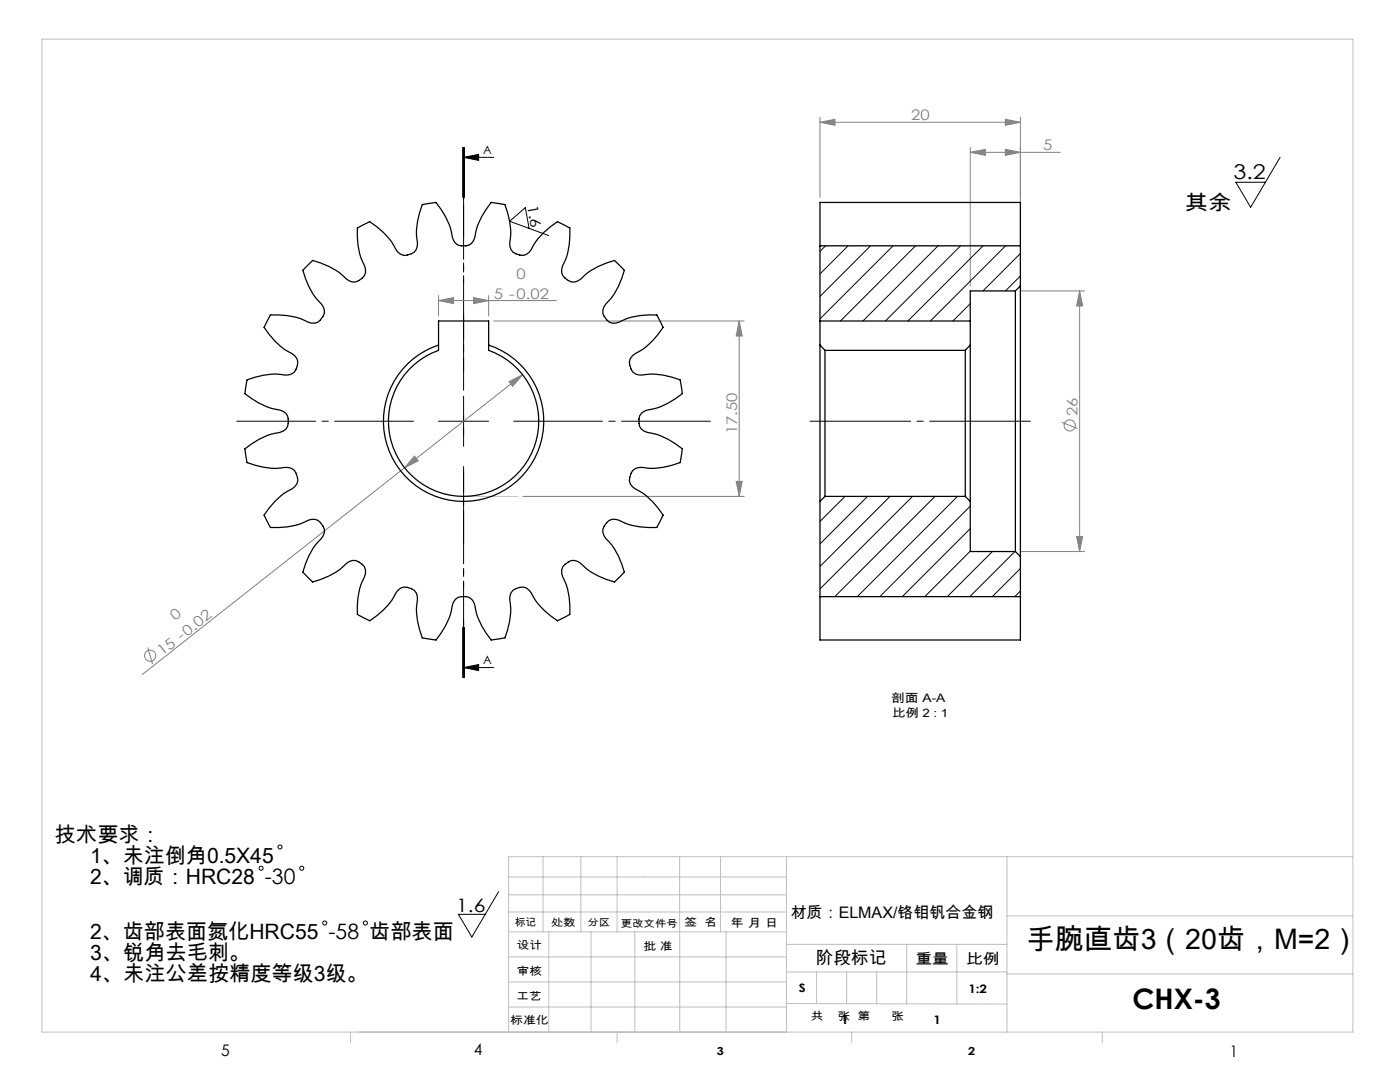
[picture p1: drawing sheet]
<svg xmlns="http://www.w3.org/2000/svg" width="279mm" height="216mm" viewBox="0 0 279 216" stroke-linecap="round" stroke-linejoin="round" font-family="sans-serif">
<g fill="none" stroke="#808080" stroke-width=".2">
<path d="M163.6 24.4l3-.6v1.2zM163.6 23.4v16M163.6 24.4h40M193.6 30.4l3-.6v1.2zM193.6 29.4v27.7M193.6 30.4h18M200.6 23.8l3 .6-3 .6zM200.6 29.8l3 .6-3 .6zM203.6 23.4v40.1M87.5 60l3-.6v1.2zM87.5 59v4.1M87.5 60h23.5"/>
<path d="M94.5 59.4l3 .6-3 .6zM97.5 59v4.1M203.6 58.1h12.9M215.5 58.1v52M215.5 58.1l.6 3h-1.2zM98.5 64.1h50M101.6 76.2l2.7-1.4-2 2.3zM104.3 74.8l-23.6 18.5M147.5 64.1v35M147.5 64.1l.6 3h-1.2zM80.7 93.3l-52.3 41.3M82.7 91l.8 1-2.8 1.3z"/>
<path d="M104.4 99.1h44.1M146.9 96.1h1.2l-.6 3zM211.9 84.3l3.2 1.2M203.6 110.1h12.9M214.9 107.1h1.2l-.6 3zM29.5 129.2l.9 3.3"/>
<circle cx="213.5" cy="84.9" r="1.11"/>
<circle cx="30" cy="130.8" r="1.11"/>
</g>
<g fill="none" stroke="#000" stroke-width=".2">
<path d="M92.3 29.4v10zM92.5 31.4h6M92.5 31.4l3-.6v1.2zM92.5 29.4v10M92.7 29.4v10M255.5 31.4l-5.9 10-3-5h5.9M105.6 45.6l-.8-4.2-3.1 2.8 7.8 2.8M92.5 79.1v10M87.5 84.1h10M92.3 125.2v10M92.5 133.2h6M92.5 133.2l3-.6v1.2z"/>
<path d="M92.5 125.2v10M92.7 125.2v10M99.5 177.9l-5.3 9.1-2.7-4.6h5.3"/>
<circle cx="52.1" cy="173.2" r=".4"/>
<circle cx="55.9" cy="169" r=".4"/>
<circle cx="60.2" cy="173.2" r=".4"/>
<circle cx="64.8" cy="184.2" r=".4"/>
<circle cx="72.9" cy="184.2" r=".4"/>
</g>
<path d="M92.5 74.1v-40.8M92.5 94.1v40.6" fill="none" stroke="#000" stroke-width=".2" stroke-dasharray="30.5 1.3 1.3 1.3" stroke-dashoffset="12"/>
<path d="M82.5 84.1h-35.2" fill="none" stroke="#000" stroke-width=".2" stroke-dasharray="30.5 1.3 1.3 1.3" stroke-dashoffset="14.8"/>
<path d="M102.5 84.1h39.3" fill="none" stroke="#000" stroke-width=".2" stroke-dasharray="30.5 1.3 1.3 1.3" stroke-dashoffset="12.8"/>
<path d="M161.6 84.1h44" fill="none" stroke="#000" stroke-width=".2" stroke-dasharray="30.5 1.3 1.3 1.3" stroke-dashoffset="10.4"/>
<path d="M92.5 135.2v-105.8" fill="none" stroke="#000" stroke-width=".2" stroke-dasharray="6.3 1.3 1.3 1.3 5.1" stroke-dashoffset="3.6"/>
<g fill="none" stroke="#c0c0c0" stroke-width=".2">
<path d="M8.4 7.8h261.6v198.1h-261.6zM92.5 99.1h10.9M101.5 178.5h55.5M101.5 175h55.5M108.4 170.9v15M115.9 170.9v15M123.2 170.9v15M135.6 170.9v15M143.8 170.9v15M157 170.9v35M201 170.9v35M270 170.9h-168.5v35"/>
<path d="M101.5 195.9h55.5M101.5 190.9h55.5M101.5 185.9h55.5M101.5 182h55.5M109.5 185.9v20M118 185.9v20M126.7 185.9v20M135.7 185.9v20M144.9 185.9v20M157 188.4h44M157 193.9h44M163 193.9v6.4"/>
<path d="M169 193.9v6.4M175 193.9v6.4M181 188.4v11.9M191 188.4v11.9M201 194.3h69M201 182.7h69M70 205.9v2.2M101.5 200.9h55.5M123.2 205.9v2.2M157 200.2l44 .2M170 205.9v2.2M220 205.9v2.2"/>
</g>
<path d="M92.5 133.2l3-.6v1.2zM92.5 31.4l3-.6v1.2z" fill="#000"/>
<g fill="#808080">
<path d="M146.9 96.1h1.2l-.6 3zM147.5 64.1l.6 3h-1.2z"/>
<path d="M87.5 60l3-.6v1.2zM94.5 59.4l3 .6-3 .6zM163.6 24.4l3-.6v1.2zM200.6 23.8l3 .6-3 .6z"/>
<path d="M193.6 30.4l3-.6v1.2zM200.6 29.8l3 .6-3 .6z"/>
<path d="M101.6 76.2l.7 .9 2-2.3zM82.7 91l-2 2.3 2.8-1.3z"/>
<path d="M215.5 58.1l.6 3h-1.2zM214.9 107.1h1.2l-.6 3z"/>
</g>
<g fill="none" stroke="#000" stroke-width=".25">
<path d="M61.4 52.9l1-.9a13.2 13.2 0 0 1 6.7 3.7 2.32 2.32 0 0 0 3.1-.1 1.88 1.88 0 0 0 .6-2.5 13.2 13.2 0 0 1-1.5-7.6l2.5-1.3a13.2 13.2 0 0 1 5.3 5.7 2.32 2.32 0 0 0 2.9 .8 1.88 1.88 0 0 0 1.3-2.2 13.2 13.2 0 0 1 1-7.7l2.7-.4a13.2 13.2 0 0 1 3.3 7 2.32 2.32 0 0 0 2.5 1.7 1.88 1.88 0 0 0 2-1.7 13.2 13.2 0 0 1 3.2-7l2.8 .4a13.2 13.2 0 0 1 .9 7.7 2.32 2.32 0 0 0 1.9 2.4 1.88 1.88 0 0 0 2.4-1 13.2 13.2 0 0 1 5.2-5.7l2.5 1.3a13.2 13.2 0 0 1-1.4 7.6 2.32 2.32 0 0 0 1 2.8 1.88 1.88 0 0 0 2.6-.2 13.2 13.2 0 0 1 6.7-3.7l2 1.9a13.2 13.2 0 0 1-3.7 6.8 2.32 2.32 0 0 0 .1 3 1.88 1.88 0 0 0 2.5 .6 13.2 13.2 0 0 1 7.6-1.5l1.2 2.5a13.2 13.2 0 0 1-5.6 5.3 2.32 2.32 0 0 0-.8 2.9 1.88 1.88 0 0 0 2.2 1.3 13.2 13.2 0 0 1 7.6 1l.5 2.7a13.2 13.2 0 0 1-7 3.3 2.32 2.32 0 0 0-1.7 2.6 1.88 1.88 0 0 0 1.7 1.9 13.2 13.2 0 0 1 7 3.3l-.5 2.7a13.2 13.2 0 0 1-7.6 1 2.32 2.32 0 0 0-2.4 1.9 1.88 1.88 0 0 0 1 2.3 13.2 13.2 0 0 1 5.6 5.3l-1.2 2.5a13.2 13.2 0 0 1-7.6-1.5 2.32 2.32 0 0 0-2.9 1.1 1.88 1.88 0 0 0 .3 2.5 13.2 13.2 0 0 1 3.7 6.8l-2 1.9a13.2 13.2 0 0 1-6.7-3.7 2.32 2.32 0 0 0-3.1 .2 1.88 1.88 0 0 0-.5 2.4 13.2 13.2 0 0 1 1.4 7.6l-2.5 1.3a13.2 13.2 0 0 1-5.2-5.6 2.32 2.32 0 0 0-3-.9 1.88 1.88 0 0 0-1.3 2.2 13.2 13.2 0 0 1-.9 7.7l-2.8 .4a13.2 13.2 0 0 1-3.2-7 2.32 2.32 0 0 0-2.6-1.6 1.88 1.88 0 0 0-1.9 1.6 13.2 13.2 0 0 1-3.3 7l-2.7-.4a13.2 13.2 0 0 1-1-7.7 2.32 2.32 0 0 0-1.9-2.4 1.88 1.88 0 0 0-2.3 1.1 13.2 13.2 0 0 1-5.3 5.6l-2.5-1.3a13.2 13.2 0 0 1 1.5-7.6 2.32 2.32 0 0 0-1.1-2.8 1.88 1.88 0 0 0-2.6 .2 13.2 13.2 0 0 1-6.7 3.7l-2-1.9a13.2 13.2 0 0 1 3.8-6.8 2.32 2.32 0 0 0-.2-3 1.88 1.88 0 0 0-2.5-.6 13.2 13.2 0 0 1-7.5 1.5l-1.3-2.5a13.2 13.2 0 0 1 5.6-5.3 2.32 2.32 0 0 0 .8-2.9 1.88 1.88 0 0 0-2.2-1.3 13.2 13.2 0 0 1-7.6-1l-.4-2.7a13.2 13.2 0 0 1 6.9-3.3 2.32 2.32 0 0 0 1.7-2.6 1.88 1.88 0 0 0-1.7-1.9 13.2 13.2 0 0 1-6.9-3.3l.4-2.7a13.2 13.2 0 0 1 7.6-1 2.32 2.32 0 0 0 2.4-1.9 1.88 1.88 0 0 0-1-2.3 13.2 13.2 0 0 1-5.6-5.3l1.3-2.5a13.2 13.2 0 0 1 7.5 1.5 2.32 2.32 0 0 0 2.9-1.1 1.88 1.88 0 0 0-.2-2.5 13.2 13.2 0 0 1-3.8-6.8zM163.6 49.1v-8.7h40v8.7M163.6 49.1v19.8M163.6 49.1h40M202.6 58.1v52M202.6 58.1h-9v10.8M203.6 57.1v54M203.6 49.1v8M203.6 57.1l-1 1M87.5 64.1h10v5.8a15 15 0 0 1 7.1 23.1 15 15 0 0 1-24.1 0 15 15 0 0 1 7-23.1zM87.5 68.9a16 16 0 0 0-7.9 24.6 16 16 0 0 0 25.9 0 16 16 0 0 0-8-24.6M163.6 68.9v31.2"/>
<path d="M163.6 64.1h30M163.6 68.9l1 1M164.6 69.9v29.2M164.6 69.9h28M192.6 69.9v29.2M193.6 68.9v31.2M193.6 68.9l-1 1M164.6 99.1l-1 1M164.6 99.1h28M192.6 99.1l1 1M163.6 119v8.7h40v-8.7M163.6 100.1v19"/>
<path d="M163.6 119.1h40M193.6 100.1v10h9M202.6 110.1l1 1M203.6 111.1v8"/>
</g>
<g fill="none" stroke="#000" stroke-width=".2">
<path d="M164.8 49.1l-1.2 1.1M169.2 49.1l-5.6 5.6M173.7 49.1l-10.1 10.1M178.2 49.1l-14.6 14.5M182.7 49.1l-15 15M187.2 49.1l-15 15M191.7 49.1l-15 15M196.2 49.1l-15 15M200.7 49.1l-15 15M203.6 50.6l-7.4 7.5M203.6 55.1l-2.9 3M193.6 60.6l-3.4 3.5"/>
<path d="M168.6 99.1l-5 5M173.1 99.1l-9.5 9.4M177.6 99.1l-14 13.9M182.1 99.1l-18.5 18.4M186.6 99.1l-20 20M191.1 99.1l-20 20M193.6 101l-18 18.1M193.6 105.5l-13.5 13.6M193.6 110l-9 9.1M198.1 110.1l-9 9M202.5 110.1l-9 9M203.6 113.4l-5.6 5.7"/>
<path d="M203.6 117.9l-1.1 1.2"/>
</g>
<g font-size="5.6">
<text x="204.9" y="189.3">手腕直齿3（20齿，M=2）</text>
<text x="226" y="201.3">CHX-3</text>
</g>
<g font-size="4.2">
<text x="11" y="167.9">技术要求：</text>
<text x="18" y="172.2">1、未注倒角0.5X45</text>
<text x="18" y="176.4">2、调质：HRC28 -30</text>
<text x="18" y="187.3">2、齿部表面氮化HRC55 -58 齿部表面</text>
<text x="18" y="191.6">3、锐角去毛刺。</text>
<text x="18" y="195.8">4、未注公差按精度等级3级。</text>
</g>
<g font-size="4.1">
<text x="246.2" y="35.8">3.2</text>
<text x="236.5" y="41.8">其余</text>
</g>
<text font-size="3.7" x="91" y="181.9">1.6</text>
<text font-size="3.5" x="162.8" y="192.3">阶段标记</text>
<g font-size="3.2">
<text x="157.8" y="183.2">材质：ELMAX/铬钼钒合金钢</text>
<text x="44.2" y="210.6">5</text>
<text x="94.6" y="210.6">4</text>
<text x="245.4" y="210.9">1</text>
</g>
<g font-size="2.9" fill="#808080">
<text x="181.8" y="24">20</text>
<text x="208.2" y="30">5</text>
<text x="98.5" y="59.6">5 -0.02</text>
<text x="103.1" y="55.7">0</text>
<text x="215.1" y="83.1" transform="rotate(-90 215.1 83.1)">26</text>
<text x="147.1" y="86.6" transform="rotate(-90 147.1 86.6)">17.50</text>
<text x="34.9" y="124" transform="rotate(-38 34.9 124)">0</text>
<text x="32.4" y="131" transform="rotate(-38 32.4 131)">15 - 0.02</text>
</g>
<g font-size="2.9">
<text x="105.2" y="41" transform="rotate(80 105.2 41)">1.6</text>
<text x="182.7" y="192.3">重量</text>
<text x="192.8" y="192.4">比例</text>
</g>
<g font-size="2.3">
<text x="96.4" y="30.7">A</text>
<text x="96.4" y="132.5">A</text>
<text x="177.8" y="140.1">剖面 A-A</text>
<text x="178" y="143.1">比例 2 : 1</text>
<text x="145.8" y="185">年 月 日</text>
<text x="159.4" y="198">S</text>
<text x="193.3" y="198.2">1:2</text>
<text x="167.9" y="204.4">1</text>
<text x="186.3" y="204.4">1</text>
</g>
<g font-size="2.2">
<text x="136.6" y="184.8">签 名</text>
<text x="103.1" y="189.5">设计</text>
<text x="128.4" y="189.5">批 准</text>
<text x="103.1" y="194.5">审核</text>
<text x="103" y="199.6">工艺</text>
<text x="161.8" y="203.5">共</text>
<text x="167.2" y="203.5">张 第</text>
<text x="177.9" y="203.5">张</text>
<text x="101.8" y="204.4">标准化</text>
<text x="143.1" y="210.5">3</text>
<text x="193.2" y="210.5">2</text>
</g>
<g font-size="2.1">
<text x="102.8" y="184.7">标记</text>
<text x="110" y="184.8">处数</text>
</g>
<g font-size="2">
<text x="117.3" y="184.8">分区</text>
<text x="123.9" y="184.9">更改文件号</text>
</g>
</svg>
